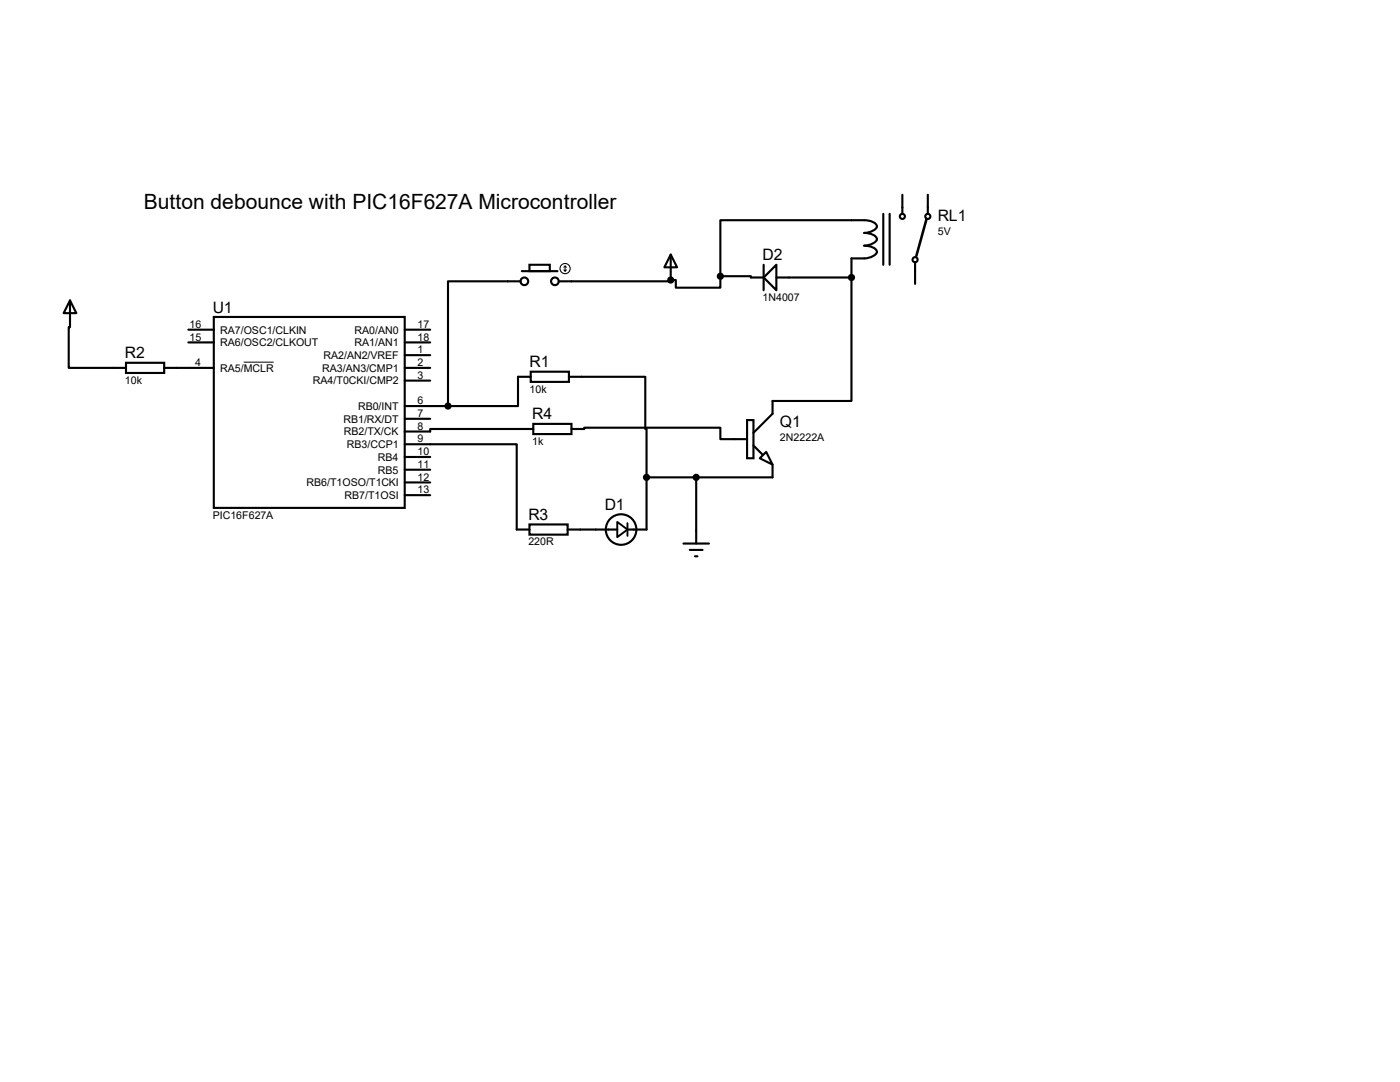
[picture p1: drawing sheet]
<svg xmlns="http://www.w3.org/2000/svg" width="279mm" height="216mm" viewBox="0 0 279 216" stroke-linecap="round" stroke-linejoin="round" font-family="sans-serif">
<g fill="none" stroke="#000" stroke-width=".42">
<path d="M180.1 38.9v3.8M185.2 38.9v3.8M14 59.9l1.2 2.6h-2.5zM14 59.9v5.4h-.3v8.1h11.4M103.9 56.1h-14.5v24.9M104.1 54.1h7.2M105.7 52.8h4v1.3h-4zM133.9 50.8l1.2 2.5h-2.5zM133.9 55.9v.2h-22.4M133.9 50.8v5.1M143.8 55.1v-11.2h26.1a8.5 8.5 0 0 1 4.3 .4 .88 .88 0 0 1 .8 .9 .88 .88 0 0 1-.8 .8l-1.7 .5a2.31 2.31 0 0 1 2.5 1.3 2.69 2.69 0 0 1-2.5 1.2 2.31 2.31 0 0 1 2.5 1.3 2.69 2.69 0 0 1-2.5 1.3h-2.6v3.8M143.8 55.1v2.3h-8.9v-1.5h-1"/>
<path d="M143.8 55.1h6.1v.3h2.5M152.4 52.8v5.1M154.9 52.8v5.1l-2.5-2.5zM154.9 55.4h15M169.9 55.4v24.6h-15.7v2.5l-3.8 3.9M176.3 42.7v10.1M177.5 42.7v10.1M182.6 52.3v4.3M25.1 72.4h7.7v2h-7.7zM32.8 73.4h9.9M37.6 65.8h5.1M37.6 68.3h5.1"/>
<path d="M42.7 63.2h38.1v38.1h-38.1zM80.8 73.4h5.1M80.8 65.8h5.1M80.8 68.3h5.1M80.8 70.9h5.1M80.8 75.9h5.1M105.9 74.2h7.6v2h-7.6zM105.9 75.2h-2.5v5.8h-14M113.5 75.2h15.3v10.4h.2v9.6M80.8 88.6h22.3v17.1h2.6M80.8 81h8.6M80.8 83.6h5.1"/>
<path d="M80.8 91.2h5.1M80.8 93.7h5.1M80.8 96.3h5.1M80.8 98.8h5.1M106.4 84.6h7.6v2h-7.6zM106.4 85.6h-20.5v.5h-5.1M114 85.6h2.6v-.3h27.2v2.3h5.3M129 95.2v10.5h-3.8M138.9 95.2v13.3M149.1 83.8h1.3v7.6h-1.3zM150.4 88.9l1.7 1.8M152.9 90.2l1.3 2.5-2.6-1.3z"/>
<path d="M154.2 92.7v2.5h-25.2M105.7 104.6h7.6v2.1h-7.6zM113.3 105.7h9.9M136.4 108.5h5.1M137.7 109.7h2.5M138.7 111h.5"/>
<circle cx="104.6" cy="56.1" r=".76"/>
<circle cx="110.7" cy="56.1" r=".76"/>
<circle cx="180.1" cy="43.2" r=".51"/>
<circle cx="182.6" cy="51.8" r=".51"/>
<circle cx="185.2" cy="43.2" r=".51"/>
<circle cx="124" cy="105.7" r="3"/>
</g>
<circle cx="133.9" cy="55.9" r=".21" fill="#000"/>
<path d="M48.6 72.3h6" fill="none" stroke="#000" stroke-width=".2"/>
<path d="M123.2 104.1l2 1.6-2 1.5zM125.2 104.4v2.5" fill="none" stroke="#000" stroke-width=".38"/>
<g fill="none" stroke="#000" stroke-width=".21">
<path d="M112.5 53.8l.3 .3M112.8 53.1v1M112.8 53.1l-.3 .2M112.8 53.1l.2 .2M113 53.8l-.2 .3"/>
<circle cx="112.8" cy="53.6" r="1.02"/>
</g>
<g fill="#000" stroke="#000" stroke-width=".42">
<circle cx="133.9" cy="55.9" r=".51"/>
<circle cx="143.8" cy="55.1" r=".51"/>
<circle cx="169.9" cy="55.4" r=".51"/>
<circle cx="89.4" cy="81" r=".51"/>
<circle cx="129" cy="95.3" r=".51"/>
<circle cx="138.9" cy="95.2" r=".51"/>
</g>
<path d="M184.9 43.7l-2 7.4" fill="none" stroke="#000" stroke-width=".51"/>
<text font-size="4.2" x="28.7" y="41.7">Button debounce with PIC16F627A Microcontroller</text>
<g font-size="3.1">
<text x="187.2" y="44">RL1</text>
<text x="152.2" y="51.9">D2</text>
<text x="42.5" y="62.4">U1</text>
<text x="24.9" y="71.5">R2</text>
<text x="105.7" y="73.3">R1</text>
<text x="106.2" y="83.7">R4</text>
<text x="155.7" y="85.2">Q1</text>
<text x="120.7" y="101.7">D1</text>
<text x="105.5" y="103.8">R3</text>
</g>
<g font-size="2.1">
<text x="187.2" y="46.9">5V</text>
<text x="37.8" y="65.4">16</text>
<text x="83.3" y="65.4">17</text>
<text x="152.2" y="60.1">1N4007</text>
<text x="37.8" y="67.9">15</text>
<text x="43.9" y="66.5">RA7/OSC1/CLKIN</text>
<text x="43.9" y="69.1">RA6/OSC2/CLKOUT</text>
<text x="64.6" y="71.6">RA2/AN2/VREF</text>
<text x="70.7" y="66.5">RA0/AN0</text>
<text x="70.7" y="69.1">RA1/AN1</text>
<text x="83.3" y="67.9">18</text>
<text x="83.3" y="70.5">1</text>
<text x="24.9" y="76.6">10k</text>
<text x="38.9" y="73">4</text>
<text x="43.9" y="74.2">RA5/MCLR</text>
<text x="62.4" y="76.7">RA4/T0CKI/CMP2</text>
<text x="64.3" y="74.2">RA3/AN3/CMP1</text>
<text x="83.3" y="73">2</text>
<text x="83.3" y="75.6">3</text>
<text x="71.5" y="81.8">RB0/INT</text>
<text x="83.3" y="80.6">6</text>
<text x="83.3" y="83.2">7</text>
<text x="105.7" y="78.4">10k</text>
<text x="68.5" y="84.3">RB1/RX/DT</text>
<text x="68.6" y="86.9">RB2/TX/CK</text>
<text x="69.2" y="89.4">RB3/CCP1</text>
<text x="83.3" y="85.7">8</text>
<text x="83.3" y="88.3">9</text>
<text x="106.2" y="88.8">1k</text>
<text x="155.7" y="88.1">2N2222A</text>
<text x="75.4" y="91.9">RB4</text>
<text x="75.4" y="94.5">RB5</text>
<text x="83.3" y="90.8">10</text>
<text x="83.3" y="93.3">11</text>
<text x="83.3" y="95.9">12</text>
<text x="61.2" y="97">RB6/T1OSO/T1CKI</text>
<text x="68.7" y="99.6">RB7/T1OSI</text>
<text x="83.3" y="98.4">13</text>
<text x="42.5" y="103.5">PIC16F627A</text>
<text x="105.5" y="108.8">220R</text>
</g>
</svg>
